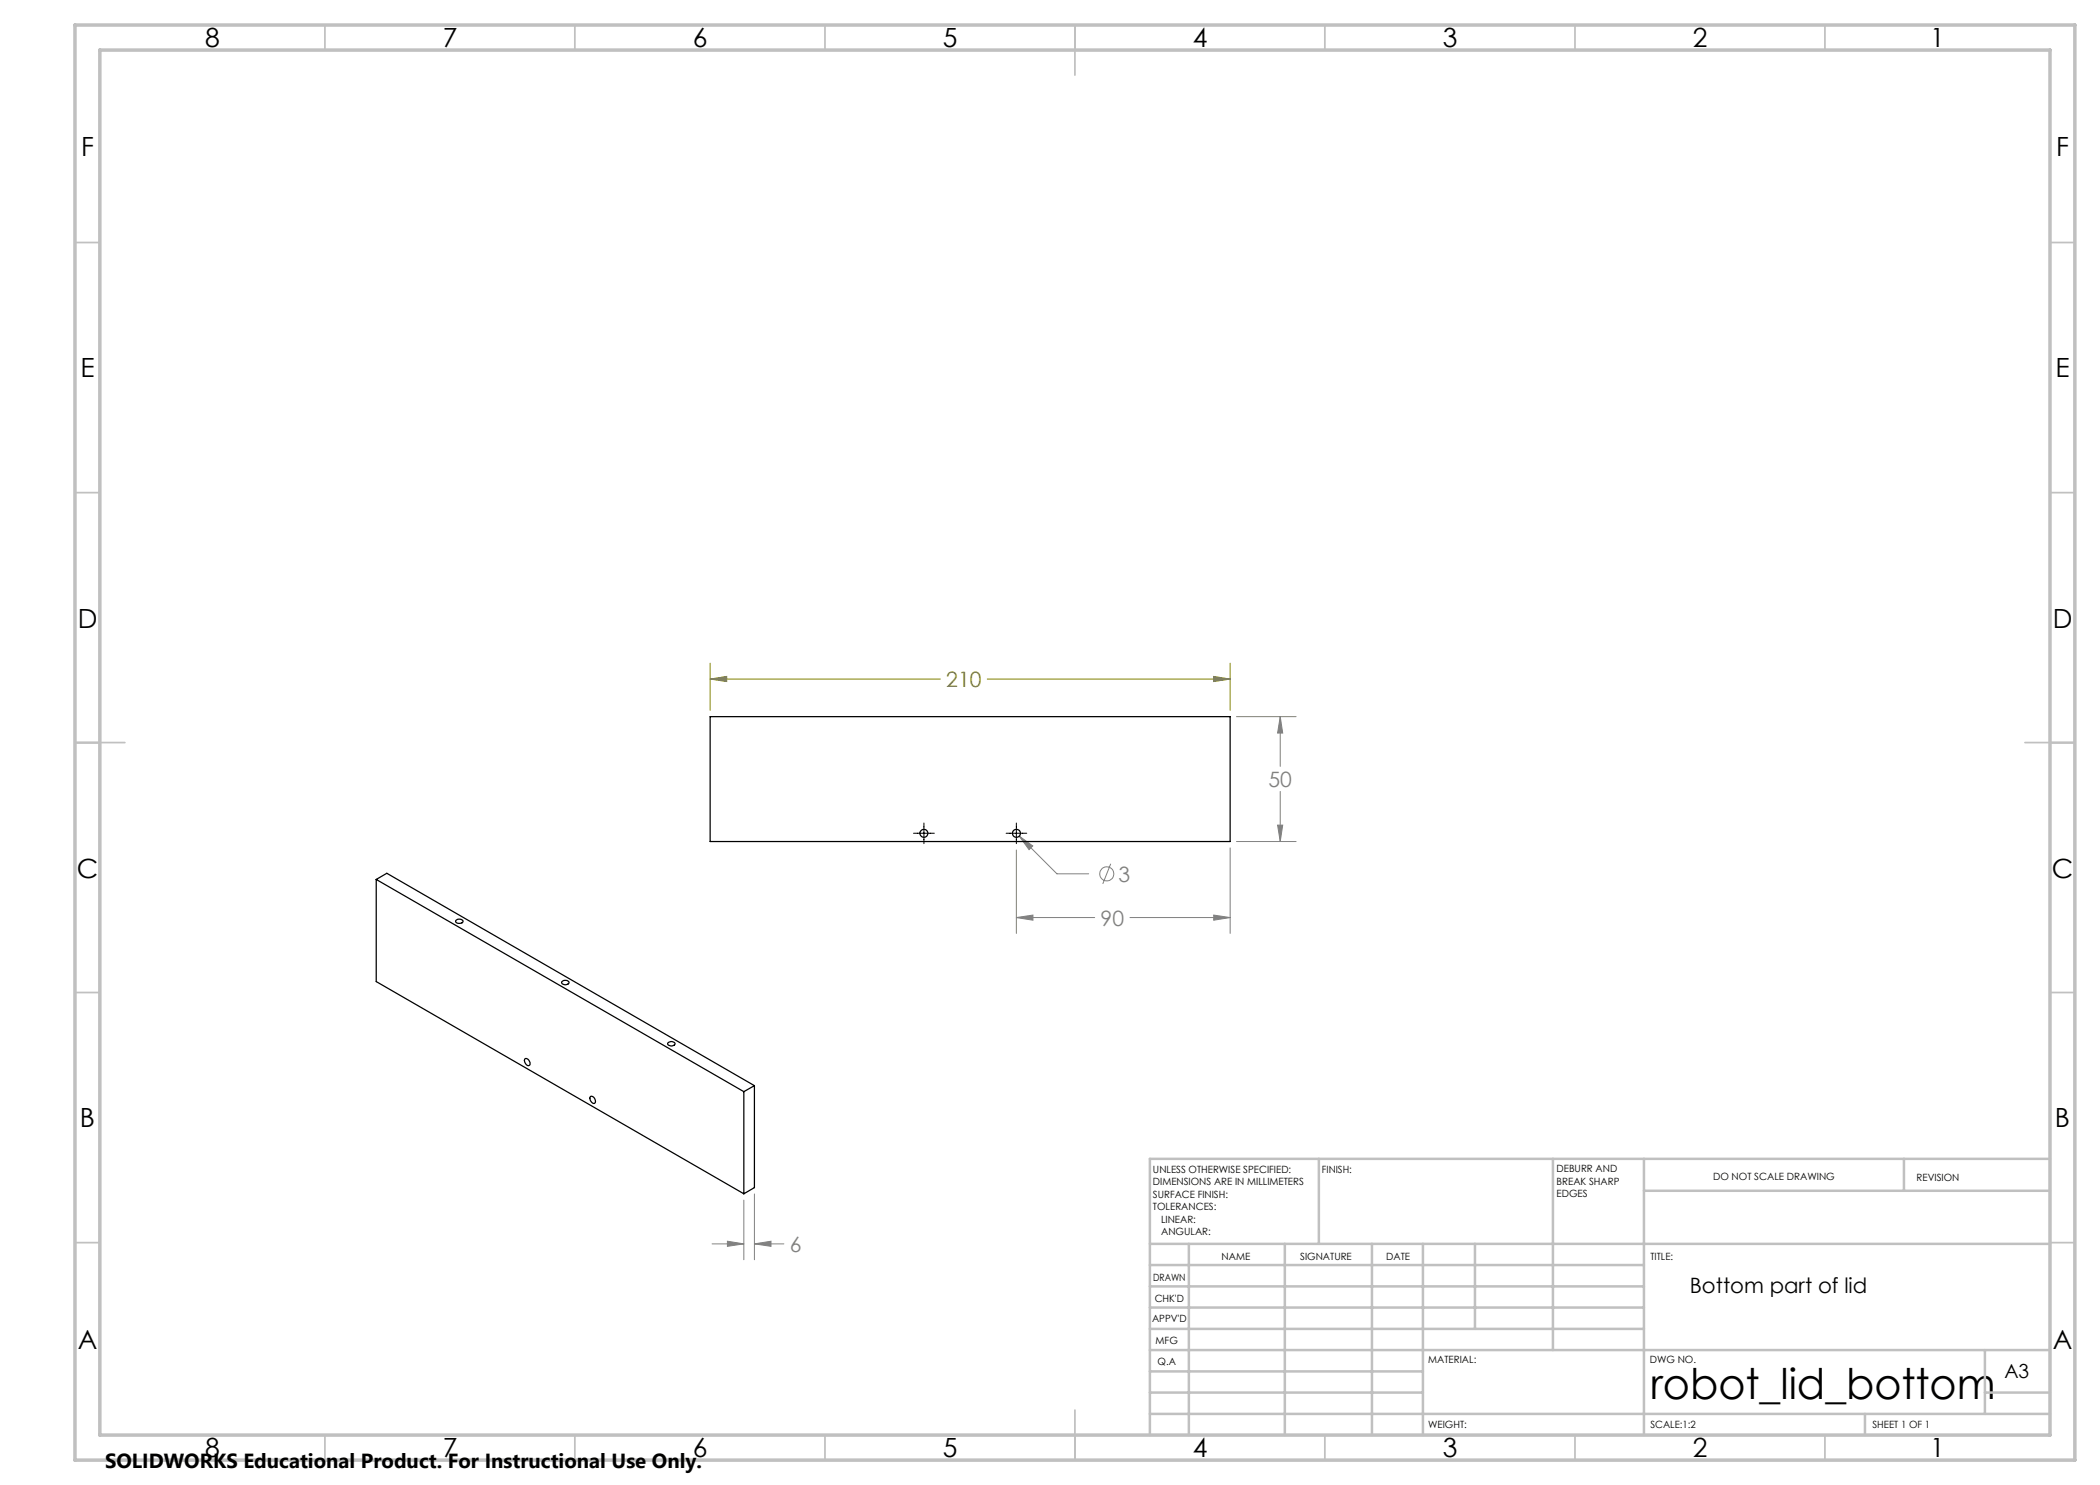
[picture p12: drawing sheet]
<svg xmlns="http://www.w3.org/2000/svg" width="420mm" height="297mm" viewBox="0 0 420 297" stroke-linecap="round" stroke-linejoin="round" font-family="sans-serif">
<g fill="none" stroke="#808080" stroke-width=".2">
<path d="M247.3 143.3h11.9M256 143.3l.5 3.3h-1zM256 143.3v10M256 158.3v10M203.3 170v16.7M203.8 167.2l2.8 2-.8 .7zM203.8 167.2l7.6 7.6h6.3M222.1 172.8l-1.5 4M246 169.6v17.1M247.3 168.3h11.9M255.5 165h1l-.5 3.3zM203.3 183.5l3.3-.5v1z"/>
<path d="M203.3 183.5h15.6M226 183.5h20M242.7 183l3.3 .5-3.3 .5zM150.9 238.8v13.2M142.4 248.8h6.4M145.5 248.2l3.3 .6-3.3 .5zM148.8 240v12M150.9 248.8l3.3-.6v1.1zM150.9 248.8h5.9"/>
<circle cx="221.4" cy="174.8" r="1.41"/>
</g>
<path d="M142 135.8l3.3-.5v1zM142 132.6v9.5M142 135.8h46.1M197.4 135.8h48.6M242.7 135.3l3.3 .5-3.3 .5zM246 132.6v9.5" fill="none" stroke="#808000" stroke-width=".2"/>
<path d="M182.7 166.6h4.2M184.8 164.6v4.1M201.2 166.6h4.2M203.3 164.6v4.1" fill="none" stroke="#000" stroke-width=".2"/>
<g fill="none" stroke="#c0c0c0" stroke-width=".35">
<path d="M65 5v5M115 5v5M165 5v5M215 5v10M265 5v5M315 5v5M365 5v5M15 48.5h5M410 48.5h5M15 98.5h5M410 98.5h5M15 148.5h10"/>
<path d="M405 148.5h10M15 198.5h5M410 198.5h5M15 248.5h5M410 248.5h5M65 287v5M115 287v5M165 287v5M215 282v10M265 287v5M315 287v5M365 287v5"/>
</g>
<g fill="none" stroke="#c0c0c0" stroke-width=".5">
<path d="M263.8 231.8v17M310.6 231.8v38.2M328.8 231.8v55.2M328.8 238.2h81.2M380.8 231.8v6.4M410 231.8h-180v55.2M230 248.8h180M230 257.3h98.8M230 253h98.8M237.8 248.8v38.2M257 248.8v38.2M274.4 248.8v38.2"/>
<path d="M284.6 248.8v38.2M295 248.8v17M230 265.8h98.8M230 261.5h98.8M230 278.5h54.6M230 274.3h54.6M230 270h180M397 278.5h13M397 270v12.8M230 282.8h180M373 282.8v4.2"/>
</g>
<path d="M15 5h400v287h-400zM20 10h390v277h-390z" fill="none" stroke="#c0c0c0" stroke-width=".7"/>
<path d="M242.7 135.3l3.3 .5-3.3 .5zM142 135.8l3.3-.5v1z" fill="#808000"/>
<path d="M255.5 165h1l-.5 3.3zM256 143.3l.5 3.3h-1zM203.8 167.2l2 2.7 .8-.7zM203.3 183.5l3.3-.5v1zM242.7 183l3.3 .5-3.3 .5zM145.5 248.2l3.3 .6-3.3 .5zM150.9 248.8l3.3-.6v1.1z" fill="#808080"/>
<g fill="none" stroke="#000" stroke-width=".25">
<path d="M142 143.3h104v25h-104zM75.2 175.9v20.4l73.6 42.5M75.2 175.9l73.6 42.4M75.2 175.9l2.2-1.2 73.5 42.4M91.2 184.1a.87 .87 0 0 1 1.4 .2 .85 .85 0 0 1-1.5-.1zM112.4 196.3a.87 .87 0 0 1 1.4 .3 .82 .82 0 0 1-.8 .4 .82 .82 0 0 1-.7-.6zM105 211.8a.84 .84 0 0 1 .8 .4 .84 .84 0 0 1 0 .9 .97 .97 0 0 1-.8-1.3zM118.1 219.3a.86 .86 0 0 1 .8 .4 .86 .86 0 0 1 0 1 1.02 1.02 0 0 1-.8-1.4zM133.6 208.6a.86 .86 0 0 1 1.4 .2 .84 .84 0 0 1-1.5-.1zM148.8 218.3v20.5M150.9 217.1v20.4l-2.1 1.3M150.9 217.1l-2.1 1.2"/>
<circle cx="184.8" cy="166.7" r=".8"/>
<circle cx="203.3" cy="166.7" r=".8"/>
</g>
<text font-size="8.5" x="330.1" y="279.7">robot_lid_bottom</text>
<g font-size="5.3">
<text x="41" y="9.5">8</text>
<text x="88.5" y="9.5">7</text>
<text x="138.5" y="9.5">6</text>
<text x="188.5" y="9.5">5</text>
<text x="238.5" y="9.5">4</text>
<text x="288.5" y="9.5">3</text>
<text x="338.5" y="9.5">2</text>
<text x="386" y="9.5">1</text>
<text x="16.2" y="31.2">F</text>
<text x="411.2" y="31.2">F</text>
<text x="16.1" y="75.5">E</text>
<text x="411.1" y="75.5">E</text>
<text x="15.5" y="125.5">D</text>
<text x="410.5" y="125.5">D</text>
<text x="15.4" y="175.5">C</text>
<text x="410.4" y="175.5">C</text>
<text x="16" y="225.5">B</text>
<text x="411" y="225.5">B</text>
<text x="15.5" y="269.7">A</text>
<text x="410.5" y="269.7">A</text>
<text x="41" y="291.5">8</text>
<text x="88.5" y="291.5">7</text>
<text x="138.5" y="291.5">6</text>
<text x="188.5" y="291.5">5</text>
<text x="238.5" y="291.5">4</text>
<text x="288.5" y="291.5">3</text>
<text x="338.5" y="291.5">2</text>
<text x="386" y="291.5">1</text>
</g>
<text font-size="4.2" fill="#808000" x="189.3" y="137.4">210</text>
<g font-size="4.2" fill="#808080">
<text x="253.7" y="157.4">50</text>
<text x="223.7" y="176.3">3</text>
<text x="220.1" y="185.1">90</text>
<text x="158" y="250.3">6</text>
</g>
<text font-size="4.2" x="338" y="258.5">Bottom part of lid</text>
<text font-size="4.1" x="21" y="293.7">SOLIDWORKS Educational Product. For Instructional Use Only.</text>
<text font-size="3.9" x="400.9" y="275.5">A3</text>
<g font-size="2">
<text x="230.6" y="234.6">UNLESS OTHERWISE SPECIFIED:</text>
<text x="230.6" y="237.1">DIMENSIONS ARE IN MILLIMETERS</text>
<text x="230.6" y="239.6">SURFACE FINISH:</text>
<text x="264.4" y="234.6">FINISH:</text>
<text x="311.3" y="234.5">DEBURR AND</text>
<text x="311.3" y="237">BREAK SHARP</text>
<text x="311.3" y="239.5">EDGES</text>
<text x="342.6" y="236">DO NOT SCALE DRAWING</text>
<text x="383.3" y="236.2">REVISION</text>
<text x="230.6" y="242.1">TOLERANCES:</text>
<text x="232.2" y="244.6">LINEAR:</text>
<text x="232.2" y="247.1">ANGULAR:</text>
<text x="244.3" y="252">NAME</text>
<text x="260" y="251.9">SIGNATURE</text>
<text x="277.2" y="251.9">DATE</text>
<text x="330.1" y="251.9">TITLE:</text>
<text x="230.6" y="256.1">DRAWN</text>
<text x="230.9" y="260.3">CHK'D</text>
<text x="230.4" y="264.4">APPV'D</text>
<text x="231.1" y="268.8">MFG</text>
<text x="231.5" y="273">Q.A</text>
<text x="285.6" y="272.5">MATERIAL:</text>
<text x="330" y="272.5">DWG NO.</text>
<text x="285.6" y="285.5">WEIGHT:</text>
<text x="330.1" y="285.6">SCALE:1:2</text>
<text x="374.5" y="285.6">SHEET 1 OF 1</text>
</g>
</svg>
